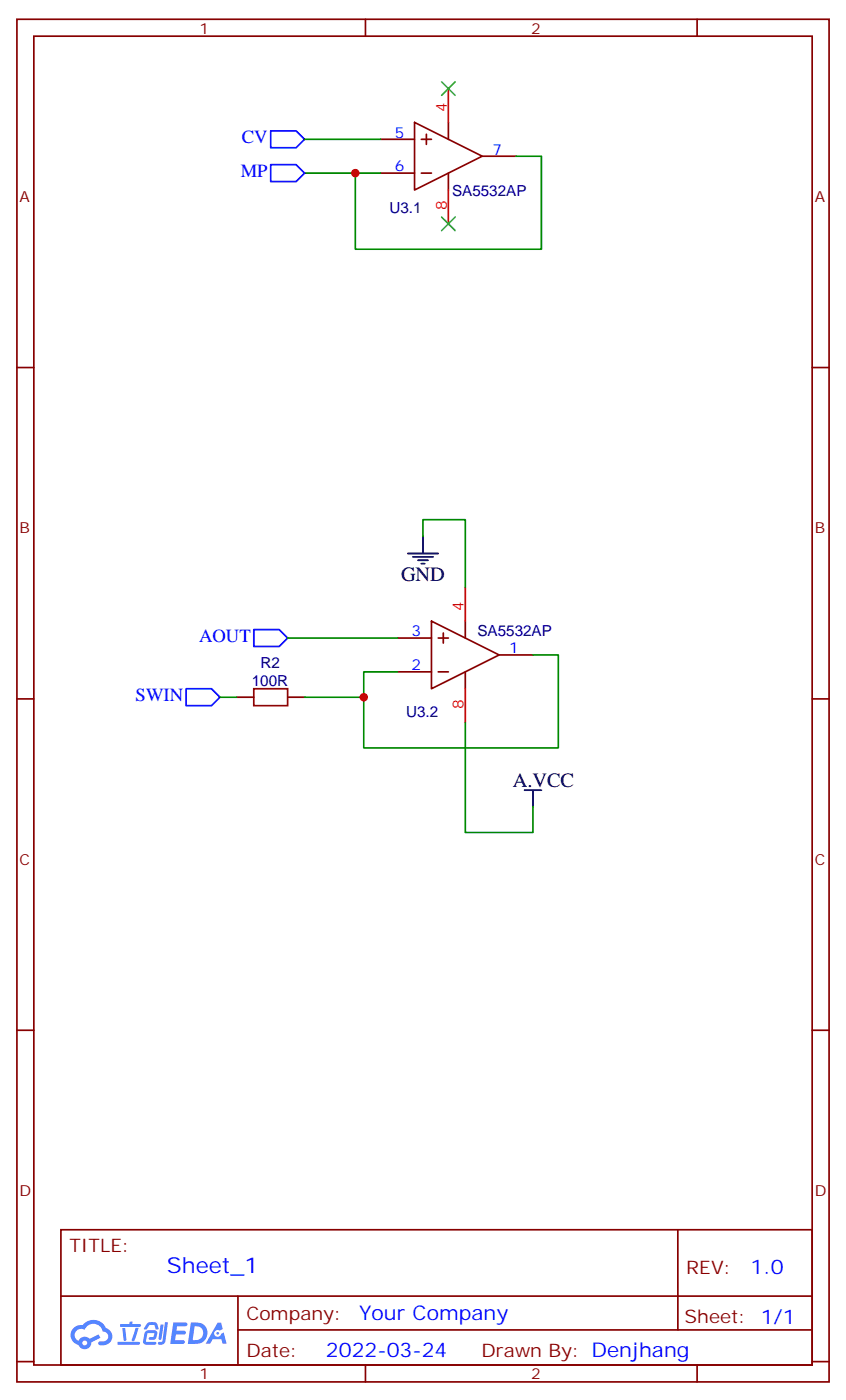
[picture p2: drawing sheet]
<svg xmlns="http://www.w3.org/2000/svg" width="176mm" height="292mm" viewBox="0 0 176 292" stroke-linecap="round" stroke-linejoin="round" font-family="sans-serif">
<g fill="none" stroke="#870000" stroke-width=".35">
<path d="M3.5 4h169.4v284.4h-169.4zM7.1 7.5h162.2v277.3h-162.2zM76.2 4v3.5M145.3 4v3.5M3.5 76.7h3.6M169.3 76.7h3.6M3.5 145.8h3.6M169.3 145.8h3.6M3.5 215h3.6M169.3 215h3.6M12.7 256.6h156.6v28.2h-156.6zM141.3 256.6v20.9"/>
<path d="M12.7 270.5h156.5M49.6 277.5h119.6M49.6 270.5v14.1M3.5 284.1h3.6M76.2 284.8v3.6M145.3 284.8v3.6M169.3 284.1h3.6"/>
</g>
<g fill="#5487ff">
<path d="M36.1 276h1.7a1.33 1.33 0 0 1 1.2 .2 .39 .39 0 0 1-.3 .5l-1.8 .1-.1 .9h1.6a.4 .4 0 0 1 .4 .4 .4 .4 0 0 1-.4 .4h-1.7l-.2 1.1h1.4a.46 .46 0 0 1 .5 .1 .46 .46 0 0 1 .1 .5l-.4 .2h-2.6z"/>
<path d="M45.4 276h.7l.3 1.3-.6 .4a.74 .74 0 0 0-1.1 .3 .74 .74 0 0 0 .5 1 .74 .74 0 0 0 .9-.7l.5-.3 .6 2.4h-.8l-.2-.9h-1.9l-.5 .9h-.9z"/>
<path d="M33.5 276.4h.6l-.4 2.9a.31 .31 0 0 1-.4 .3 .31 .31 0 0 1-.2-.3z"/>
<path d="M34.4 275.9h.6l-.5 4a.97 .97 0 0 1-1.6 .5l.2-.4h.6l.2-.2z"/>
<path d="M30.8 276.1l.4-.2h.9a.67 .67 0 0 1 .7 .5l.3 .9-.2 .1h-.4l-.3-.9h-1l-.1 .1a.95 .95 0 0 1-1 .8l-.1-.2z"/>
<path d="M30.4 277.8l.5-.2h1.3a.75 .75 0 0 1 .5 1.2 .76 .76 0 0 1-.8 .8h-.6a.29 .29 0 0 1-.3-.3 .29 .29 0 0 1 .3-.3h.7l.2-.8h-1.5l-.3 1.8h1.9a.29 .29 0 0 1 .3 .3 .29 .29 0 0 1-.3 .3h-2l-.4-.3-.1-.5 .3-1.6z"/>
<path d="M24.5 280h4.4a.3 .3 0 0 1 .3 .3 .3 .3 0 0 1-.3 .3h-4.3l-.1-.1z"/>
<path d="M28.3 277.1h.6l-.9 2.6a.31 .31 0 0 1-.3 .2 .31 .31 0 0 1-.2-.3z"/>
<path d="M25.5 277.1h.6l.3 2.4-.3 .3-.3-.2z"/>
<path d="M25.1 276.3h1.9l.2-.5h.5l-.1 .5h1.5a.29 .29 0 0 1 .3 .3 .29 .29 0 0 1-.3 .3h-3.9l-.2-.2z"/>
<path d="M39.8 276l-.6 4.4h1.4a2.27 2.27 0 0 0 2.7-2.3 2.27 2.27 0 0 0-2.7-2.1zM40.6 276.7a1.5 1.5 0 0 1 1.8 1.6 1.5 1.5 0 0 1-1.9 1.3h-.3z"/>
<path d="M15.4 277.1a2.09 2.09 0 0 0 1 3.6 1.37 1.37 0 0 0 1.5 .8 1.37 1.37 0 0 0 1.1-1.4l1.9-1-.4-.6-1.8 .9a1.4 1.4 0 0 0-2.3 .4 1.32 1.32 0 0 1-.7-1.9 1.32 1.32 0 0 1 2-.4 2.02 2.02 0 0 1 2-1.3 2.02 2.02 0 0 1 1.8 1.7 1.02 1.02 0 0 1 1.1 .9 1.02 1.02 0 0 1-1 1.1h-.6a.41 .41 0 0 0-.5 .3 .41 .41 0 0 0 .4 .5 1.89 1.89 0 0 0 2.4-1.2 1.89 1.89 0 0 0-1.2-2.4 2.84 2.84 0 0 0-4.9-.6h-.3a2.26 2.26 0 0 0-1.5 .6zM17.2 280.2a.52 .52 0 0 1 1 0 .52 .52 0 0 1-1 0z"/>
<circle cx="45.4" cy="278.2" r=".28"/>
</g>
<g fill="none" stroke="#870000" stroke-width=".35">
<path d="M79.4 36.1h7M79.4 29.1h7M86.4 25.5l14.1 7.1-14.1 7.1zM87.8 36.1h2.2M87.8 29.1h2.2M88.9 28v2.1M93.5 25.5v3.6M93.5 36.1v3.6M100.5 32.6h7.1M82.9 133.1h7.1M90 129.6l14.1 7.1-14.1 7zM91.4 133.1h2.1"/>
<path d="M92.4 132.1v2.1M97 129.6v3.5M104.1 136.7h7M49.4 145.5h3.5M60 145.5h3.5M82.9 140.2h7.1M91.4 140.2h2.1M97 140.2v3.5"/>
</g>
<path d="M93.5 18.5v7M93.5 39.7v7M97 122.6v7M97 143.7v7.1" fill="none" stroke="#f00" stroke-width=".35"/>
<path d="M85 115.5h6.4M86.1 116.2h4.2M87.1 116.9h2.2M87.8 117.6h.7M88.2 112v3.5M109.4 164.9h3.5M111.1 164.9v3.5" fill="none" stroke="#000" stroke-width=".35"/>
<path d="M63.5 29.1h15.9M63.5 36.1h10.6M107.6 32.6h5.3v19.4h-38.8v-15.9h5.3M88.2 112v-3.6h8.8v14.2M60 133.1h22.9M111.1 136.7h5.3v19.4h-40.6v-10.6M45.9 145.5h3.5M82.9 140.2h-7.1v5.3h-12.3M97 150.8v22.9h14.1v-5.3" fill="none" stroke="#008700" stroke-width=".35"/>
<path d="M92.1 17.1l2.8 2.8M94.9 17.1l-2.8 2.8M92.1 45.3l2.8 2.8M94.9 45.3l-2.8 2.8" fill="none" stroke="#3c3" stroke-width=".35"/>
<path d="M56.4 27.3h5.3l1.8 1.8-1.8 1.7h-5.3zM56.4 34.4h5.3l1.8 1.7-1.8 1.8h-5.3zM52.9 131.4h5.3l1.8 1.7-1.8 1.8h-5.3zM38.8 143.7h5.3l1.8 1.8-1.8 1.7h-5.3z" fill="none" stroke="#00f" stroke-width=".35"/>
<path d="M52.9 143.7h7.1v3.5h-7.1z" fill="none" stroke="#a10000" stroke-width=".35"/>
<g fill="#c00">
<circle cx="74.1" cy="36.1" r=".88"/>
<circle cx="75.8" cy="145.5" r=".88"/>
</g>
<text font-size="4.6" fill="#00f" x="34.8" y="265.6">Sheet_1</text>
<g font-size="4.2">
<text x="83.6" y="121.1">GND</text>
<text x="106.9" y="164.2">A.VCC</text>
</g>
<g font-size="4.2" fill="#00f">
<text x="156.5" y="265.9">1.0</text>
<text x="74.9" y="275.4">Your Company</text>
<text x="68" y="283.2">2022-03-24</text>
</g>
<g font-size="3.9" fill="#00f">
<text x="50.4" y="29.9">CV</text>
<text x="50.2" y="37">MP</text>
<text x="41.5" y="134">AOUT</text>
<text x="28.3" y="146.3">SWIN</text>
</g>
<g font-size="3.9" fill="#800">
<text x="14.5" y="261.2">TITLE:</text>
<text x="143.1" y="265.9">REV:</text>
<text x="51.4" y="275.4">Company:</text>
<text x="142.7" y="276">Sheet: 1/1</text>
<text x="51.4" y="283.1">Date:</text>
<text x="100.4" y="283.2">Drawn By: Denjhang</text>
</g>
<g font-size="3.2" fill="#800">
<text x="41.6" y="7">1</text>
<text x="110.8" y="7">2</text>
<text x="4.1" y="42.1">A</text>
<text x="169.9" y="42.1">A</text>
<text x="4.1" y="111.3">B</text>
<text x="169.9" y="111.3">B</text>
<text x="4.1" y="180.4">C</text>
<text x="169.9" y="180.4">C</text>
<text x="4.1" y="249.6">D</text>
<text x="169.9" y="249.6">D</text>
<text x="41.6" y="287.8">1</text>
<text x="110.8" y="287.8">2</text>
</g>
<g font-size="3.2" fill="#f00">
<text x="93.1" y="23.4" transform="rotate(-90 93.1 23.4)">4</text>
<text x="93.1" y="43.8" transform="rotate(-90 93.1 43.8)">8</text>
<text x="96.7" y="127.5" transform="rotate(-90 96.7 127.5)">4</text>
<text x="96.7" y="147.9" transform="rotate(-90 96.7 147.9)">8</text>
</g>
<g font-size="3.2" fill="#00f">
<text x="82.3" y="28.7">5</text>
<text x="82.3" y="35.8">6</text>
<text x="102.7" y="32.2">7</text>
<text x="85.8" y="132.8">3</text>
<text x="106.2" y="136.3">1</text>
<text x="85.8" y="139.8">2</text>
</g>
<g font-size="3.2" fill="#000080">
<text x="94.3" y="40.8">SA5532AP</text>
<text x="81.2" y="44.4">U3.1</text>
<text x="99.5" y="132.7">SA5532AP</text>
<text x="52.5" y="143.1">100R</text>
<text x="54.3" y="139.5">R2</text>
<text x="84.7" y="149.7">U3.2</text>
</g>
</svg>
